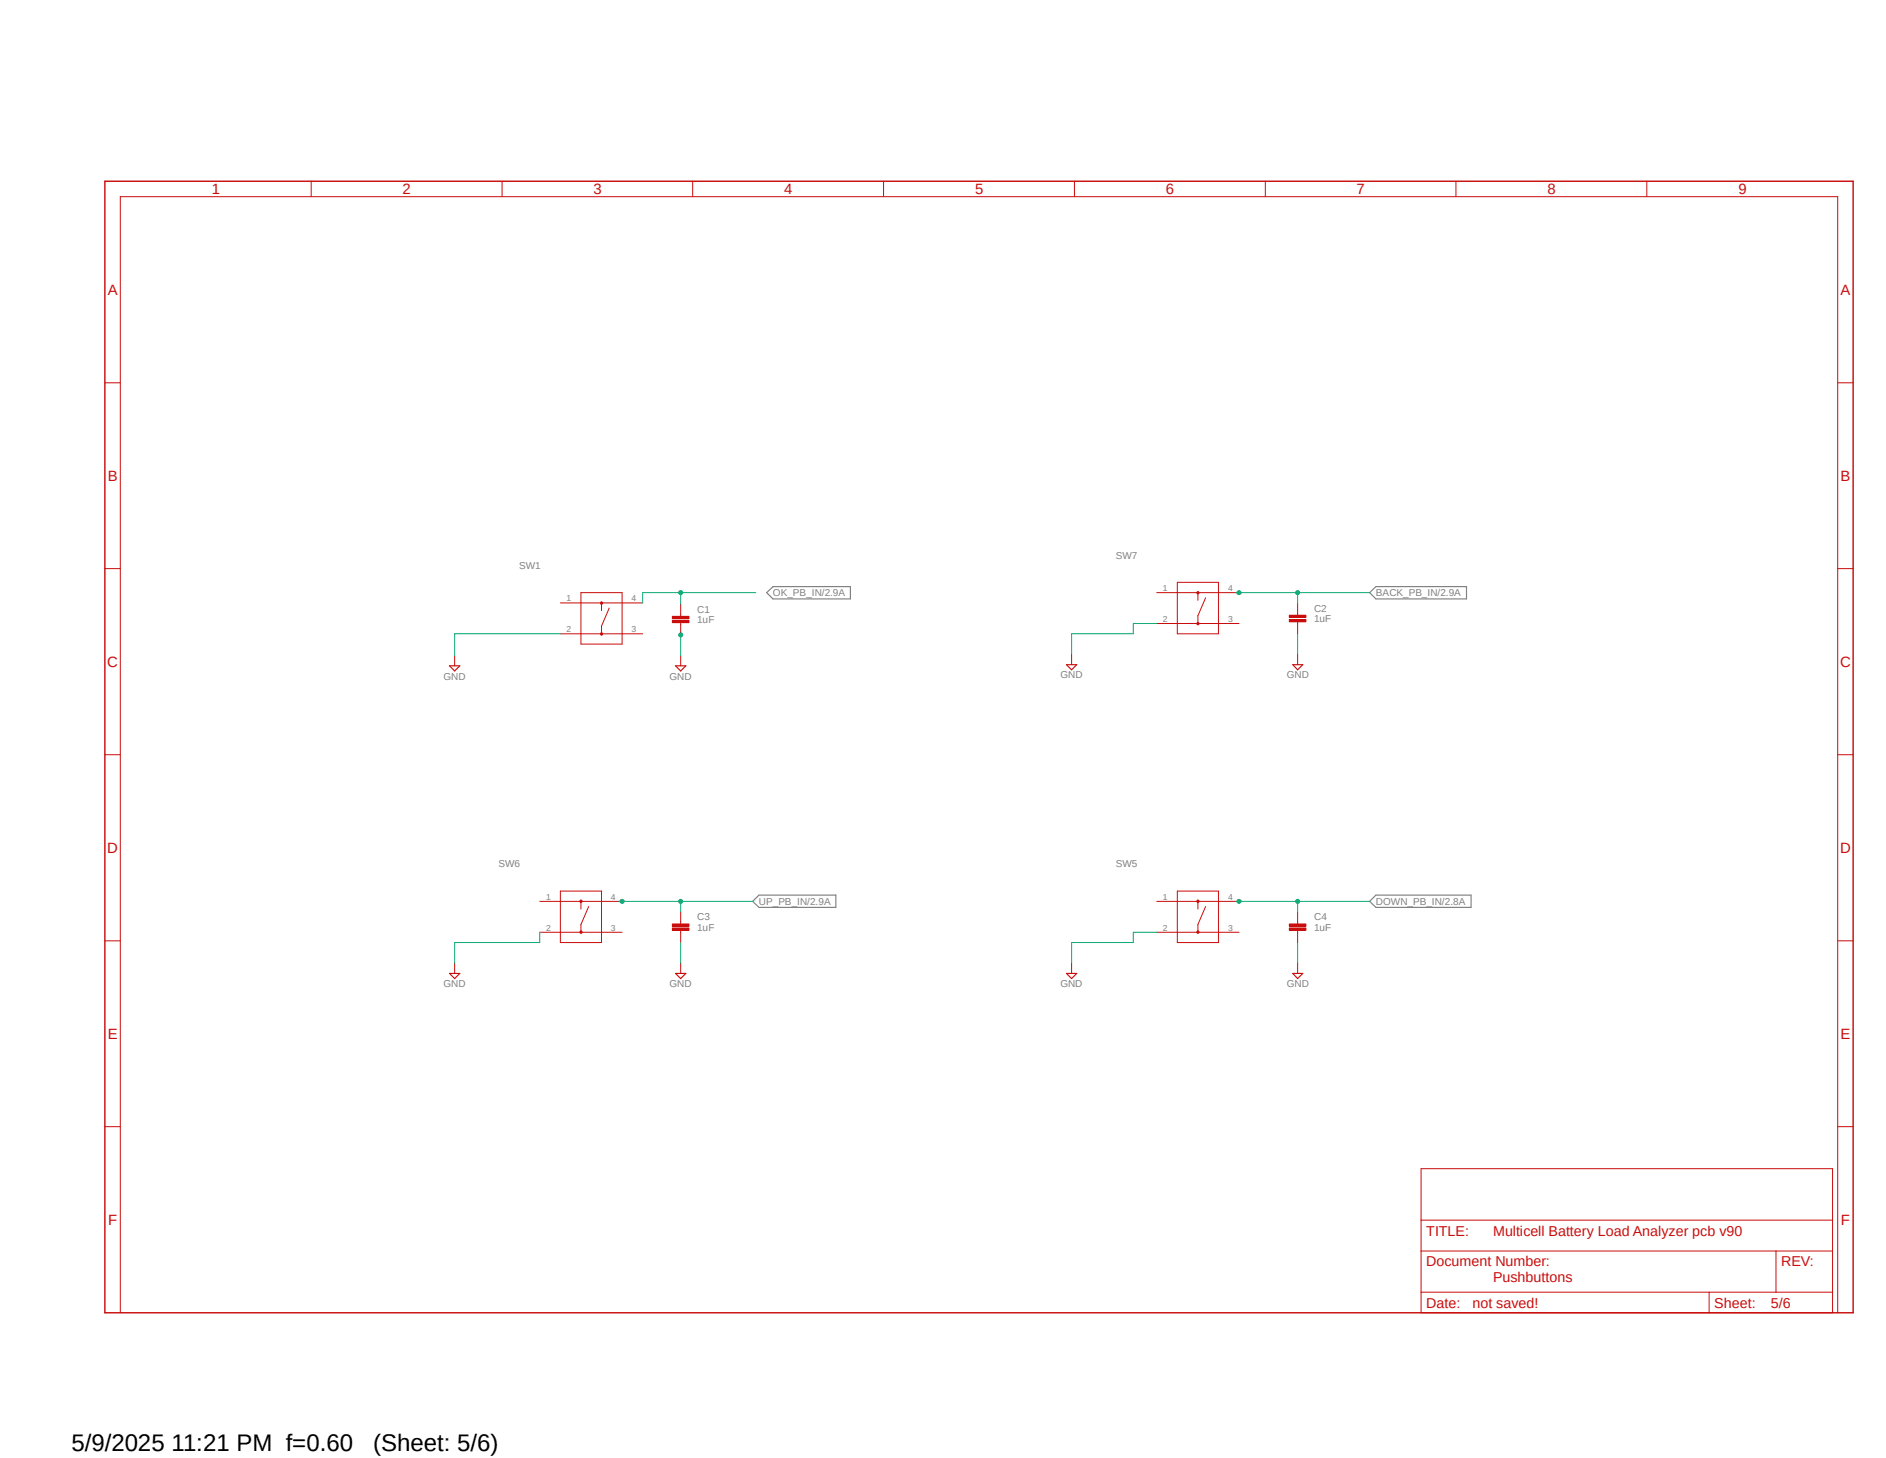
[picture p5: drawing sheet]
<svg xmlns="http://www.w3.org/2000/svg" width="279mm" height="216mm" viewBox="0 0 279 216" stroke-linecap="round" stroke-linejoin="round" font-family="sans-serif">
<path d="M15.2 26.7l259.5 168.1M274.7 26.7l-259.5 168.1" fill="none" stroke="#fff" stroke-width=".15"/>
<path d="M113.6 87.8l.9-.9h11.5v1.8h-11.5zM202.9 87.8l.9-.9h13.5v1.8h-13.5zM112.4 132.5h11.4v1.9h-11.4l-.9-.9zM203.8 132.5h14.1v1.9h-14.1l-.9-.9z" fill="none" stroke="#808080" stroke-width=".17"/>
<path d="M15.5 26.8h259v167.6h-259z" fill="none" stroke="#c90d0c" stroke-width=".21"/>
<g fill="none" stroke="#c90d0c" stroke-width=".15">
<path d="M46.1 26.8v2.3M74.4 26.8v2.3M102.6 26.8v2.3M130.9 26.8v2.3M159.2 26.8v2.3M187.5 26.8v2.3M215.7 26.8v2.3M244 26.8v2.3M15.5 56.7h2.3M272.2 56.7h2.3M15.5 84.2h2.3M67.4 97.1v1.5"/>
<path d="M83 89.3h12.2M83 93.9h12.2M86.1 87.8h6.1v7.6h-6.1zM89.1 89.3v1.1M90.3 90l-1.2 2.7v1.2M99.6 91.9h2.5v.3h-2.5zM99.6 91.3h2.5v.3h-2.5zM100.8 89.5v1.8M100.8 92.2v1.8M100.8 97.1v1.5M158.7 96.9v1.5M171.4 87.8h12.2"/>
<path d="M171.4 92.3h12.2M174.4 86.2h6.1v7.7h-6.1zM177.5 87.8v1.1M178.6 88.5l-1.1 2.7v1.1M191 91.7h2.5v.4h-2.5zM191 91.1h2.5v.3h-2.5zM192.2 89.3v1.8M192.2 92v1.9M192.2 96.9v1.5M272.2 84.2h2.3M15.5 111.8h2.3M272.2 111.8h2.3"/>
<path d="M15.5 139.3h2.3M80 133.5h12.2M80 138h12.2M83 132h6.1v7.6h-6.1zM86.1 133.5v1.1M87.2 134.2l-1.1 2.7v1.1M99.6 137.4h2.5v.4h-2.5zM99.6 136.8h2.5v.4h-2.5zM100.8 135v1.8M100.8 137.7v1.9M171.4 133.5h12.2M171.4 138h12.2"/>
<path d="M174.4 132h6.1v7.6h-6.1zM177.5 133.5v1.1M178.6 134.2l-1.1 2.7v1.1M191 137.4h2.5v.4h-2.5zM191 136.8h2.5v.4h-2.5zM192.2 135v1.8M192.2 137.7v1.9M272.2 139.3h2.3M67.4 142.6v1.5M100.8 142.6v1.5M158.7 142.6v1.5M192.2 142.6v1.5"/>
<path d="M15.5 166.8h2.3M210.5 173.1h61v21.3h-61zM272.2 166.8h2.3M17.8 194.4v-165.3h254.4v165.3M210.5 185.3h61M210.5 191.3h61M210.5 180.7h61M253.2 191.3v3.1M263.1 185.3v6"/>
</g>
<g fill="none" stroke="#c90d0c" stroke-width=".34">
<path d="M89.1 89.2l.1 .1v.1zM89.1 93.8l.1 .1zM99.6 92h2.5M99.6 91.4h2.5M191 91.9h2.5M191 91.3h2.5M99.6 137.6h2.5M99.6 137h2.5M191 137.6h2.5M191 137h2.5"/>
<circle cx="177.5" cy="92.3" r=".07"/>
<circle cx="177.5" cy="87.8" r=".07"/>
<circle cx="86.1" cy="133.5" r=".09"/>
<circle cx="86.1" cy="138" r=".07"/>
<circle cx="177.5" cy="133.5" r=".09"/>
<circle cx="177.5" cy="138" r=".07"/>
</g>
<path d="M66.6 98.6h1.5l-.7 .8zM100.1 98.6h1.5l-.8 .8zM158 98.4h1.5l-.8 .8zM191.5 98.4h1.5l-.8 .8zM66.6 144.1h1.5l-.7 .8zM100.1 144.1h1.5l-.8 .8zM158 144.1h1.5l-.8 .8zM191.5 144.1h1.5l-.8 .8z" fill="none" stroke="#c90d0c" stroke-width=".17"/>
<path d="M100.8 87.8v1.7M112 87.8h-16.8v1.5" fill="none" stroke="#0dab76" stroke-width=".15"/>
<circle cx="100.8" cy="87.8" r=".3" fill="#0dab76"/>
<g fill="none" stroke="#0dab76" stroke-width=".15">
<path d="M183.1 87.8h19.8M192.2 87.8v1.5"/>
<circle cx="100.8" cy="87.8" r=".3"/>
</g>
<circle cx="192.2" cy="87.8" r=".3" fill="#0dab76"/>
<circle cx="192.2" cy="87.8" r=".3" fill="none" stroke="#0dab76" stroke-width=".15"/>
<circle cx="183.6" cy="87.8" r=".3" fill="#0dab76"/>
<g fill="none" stroke="#0dab76" stroke-width=".15">
<path d="M91.7 133.5h19.8M100.8 133.5v1.5"/>
<circle cx="183.6" cy="87.8" r=".3"/>
</g>
<circle cx="100.8" cy="133.5" r=".3" fill="#0dab76"/>
<circle cx="100.8" cy="133.5" r=".3" fill="none" stroke="#0dab76" stroke-width=".15"/>
<circle cx="92.2" cy="133.5" r=".3" fill="#0dab76"/>
<g fill="none" stroke="#0dab76" stroke-width=".15">
<path d="M183.1 133.5h19.8M192.2 133.5v1.5"/>
<circle cx="92.2" cy="133.5" r=".3"/>
</g>
<circle cx="192.2" cy="133.5" r=".3" fill="#0dab76"/>
<circle cx="192.2" cy="133.5" r=".3" fill="none" stroke="#0dab76" stroke-width=".15"/>
<circle cx="183.6" cy="133.5" r=".3" fill="#0dab76"/>
<g fill="none" stroke="#0dab76" stroke-width=".15">
<path d="M100.8 93.9v3.2"/>
<circle cx="183.6" cy="133.5" r=".3"/>
</g>
<circle cx="100.8" cy="94" r=".3" fill="#0dab76"/>
<g fill="none" stroke="#0dab76" stroke-width=".15">
<path d="M83 93.9h-15.6v3.2M171.4 92.3h-3.5v1.6h-9.2v3M192.2 93.9v3M80 138v1.6h-12.6v3M100.8 139.6v3M171.4 138h-3.5v1.6h-9.2v3M192.2 139.6v3"/>
<circle cx="100.8" cy="94" r=".3"/>
</g>
<g font-size="3.6">
<text x="10.6" y="214.9">5/9/2025 11:21 PM f=0.60</text>
<text x="55.3" y="214.9">(Sheet: 5/6)</text>
</g>
<g font-size="2.2" fill="#c90d0c">
<text x="31.4" y="28.7">1</text>
<text x="59.6" y="28.7">2</text>
<text x="87.9" y="28.7">3</text>
<text x="116.2" y="28.7">4</text>
<text x="144.4" y="28.7">5</text>
<text x="172.7" y="28.7">6</text>
<text x="201" y="28.7">7</text>
<text x="229.2" y="28.7">8</text>
<text x="257.5" y="28.7">9</text>
<text x="16" y="43.7">A</text>
<text x="272.7" y="43.7">A</text>
<text x="16" y="71.2">B</text>
<text x="272.7" y="71.2">B</text>
<text x="15.9" y="98.8">C</text>
<text x="272.6" y="98.8">C</text>
<text x="15.9" y="126.3">D</text>
<text x="272.6" y="126.3">D</text>
<text x="16" y="153.8">E</text>
<text x="272.7" y="153.8">E</text>
<text x="16" y="181.4">F</text>
<text x="272.7" y="181.4">F</text>
</g>
<g font-size="2.1" fill="#c90d0c">
<text x="211.3" y="183">TITLE:</text>
<text x="221.2" y="183">Multicell Battery Load Analyzer pcb v90</text>
<text x="211.3" y="187.5">Document Number:</text>
<text x="221.2" y="189.8">Pushbuttons</text>
<text x="263.9" y="187.5">REV:</text>
<text x="211.3" y="193.6">Date:</text>
<text x="218.1" y="193.6">not saved!</text>
<text x="254" y="193.6">Sheet:</text>
<text x="262.3" y="193.6">5/6</text>
</g>
<g font-size="1.5" fill="#808080">
<text x="165.3" y="82.8">SW7</text>
<text x="76.9" y="84.3">SW1</text>
<text x="114.5" y="88.3">OK_PB_IN/2.9A</text>
<text x="203.8" y="88.3">BACK_PB_IN/2.9A</text>
<text x="103.3" y="92.3">1uF</text>
<text x="103.3" y="90.8">C1</text>
<text x="194.7" y="92.1">1uF</text>
<text x="194.7" y="90.6">C2</text>
<text x="65.7" y="100.6">GND</text>
<text x="99.2" y="100.6">GND</text>
<text x="157.1" y="100.5">GND</text>
<text x="190.6" y="100.5">GND</text>
<text x="73.9" y="128.4">SW6</text>
<text x="165.3" y="128.4">SW5</text>
<text x="103.3" y="137.8">1uF</text>
<text x="103.3" y="136.3">C3</text>
<text x="112.4" y="134">UP_PB_IN/2.9A</text>
<text x="194.7" y="137.8">1uF</text>
<text x="194.7" y="136.3">C4</text>
<text x="203.8" y="134">DOWN_PB_IN/2.8A</text>
<text x="65.7" y="146.2">GND</text>
<text x="99.2" y="146.2">GND</text>
<text x="157.1" y="146.2">GND</text>
<text x="190.6" y="146.2">GND</text>
</g>
<g font-size="1.3" fill="#808080">
<text x="83.9" y="89.1">1</text>
<text x="93.6" y="89.1">4</text>
<text x="172.3" y="87.5">1</text>
<text x="181.9" y="87.5">4</text>
<text x="83.9" y="93.6">2</text>
<text x="93.6" y="93.6">3</text>
<text x="172.3" y="92.1">2</text>
<text x="181.9" y="92.1">3</text>
<text x="80.9" y="133.3">1</text>
<text x="80.9" y="137.8">2</text>
<text x="90.5" y="133.3">4</text>
<text x="90.5" y="137.8">3</text>
<text x="172.3" y="133.3">1</text>
<text x="172.3" y="137.8">2</text>
<text x="181.9" y="137.8">3</text>
<text x="181.9" y="133.3">4</text>
</g>
</svg>
